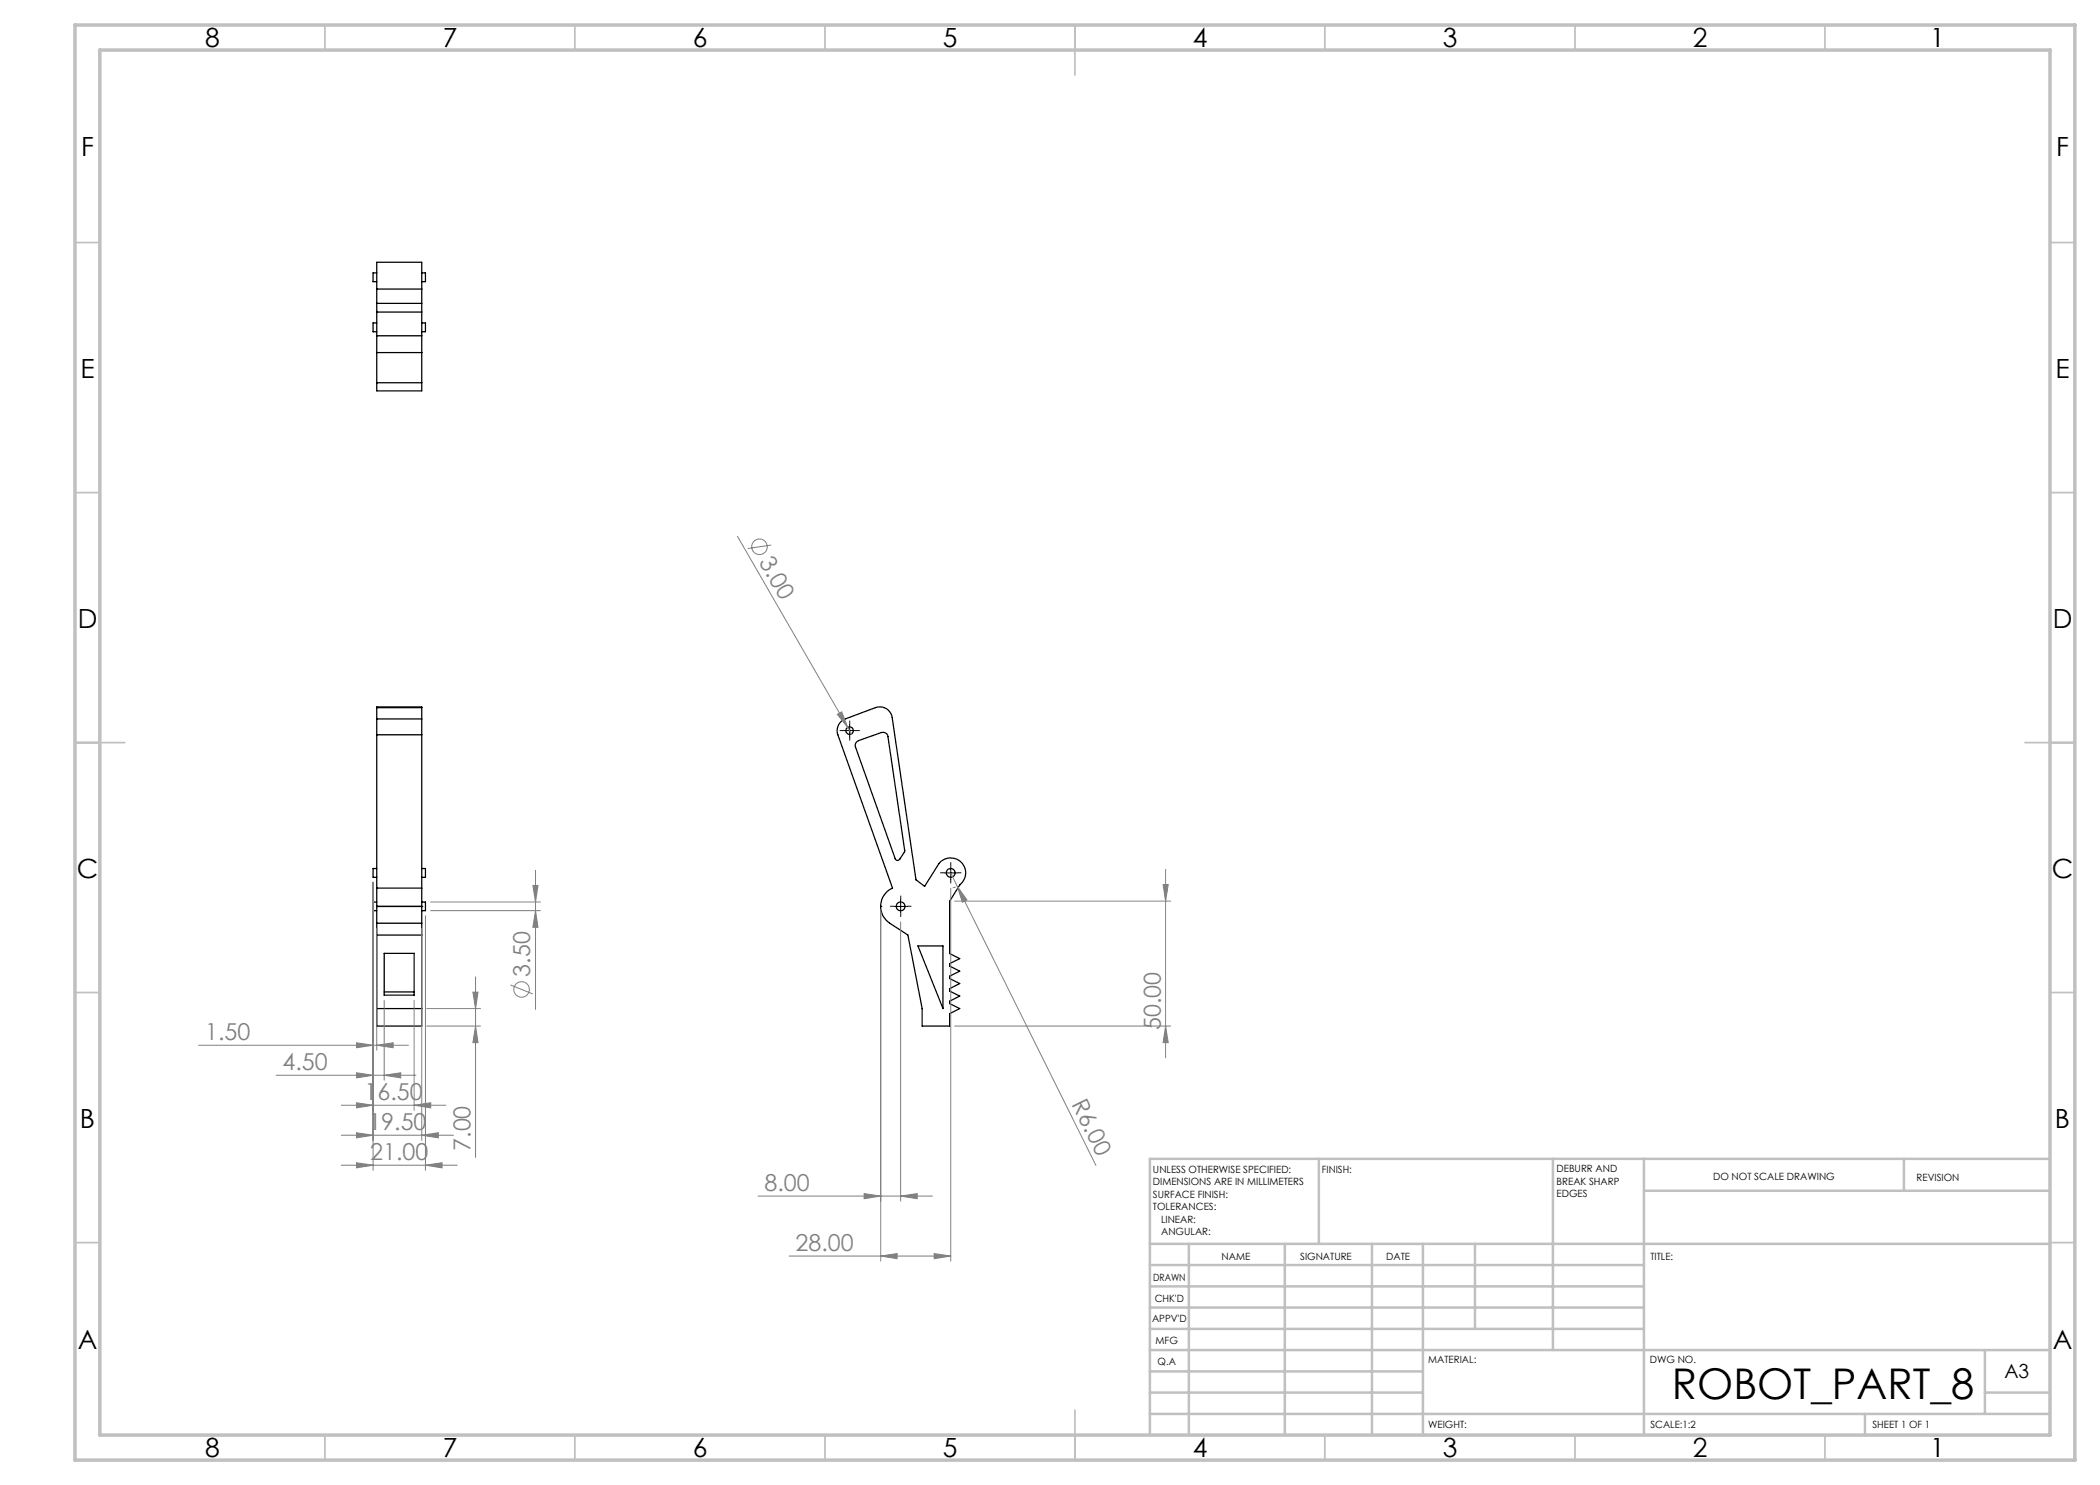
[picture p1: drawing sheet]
<svg xmlns="http://www.w3.org/2000/svg" width="420mm" height="297mm" viewBox="0 0 420 297" stroke-linecap="round" stroke-linejoin="round" font-family="sans-serif">
<g fill="none" stroke="#000" stroke-width=".25">
<path d="M75.4 57.8v-5.3h8.9v5.3M75.4 54.6h-.8v1.7h.8M75.4 57.8v9.4M75.4 57.8h8.9M84.3 54.6h.8v1.7h-.8M84.3 57.8v9.4M75.4 67.2v3.3M75.4 76.5v1.7h8.9v-1.7M75.4 64.6h-.8v1.8h.8M75.4 70.5v6M75.4 70.5h8.9M75.4 67.2h8.9"/>
<path d="M75.4 76.5h8.9M75.4 62.4h8.9M75.4 60.7h8.9M84.3 67.2v3.3M84.3 64.6h.8v1.8h-.8M84.3 70.5v6M75.4 143.8v3.2M75.4 141.5v-.1h8.9v.1M75.4 147h8.9M75.4 143.8h8.9M75.4 141.5v2.3M75.4 147v30.6"/>
<path d="M75.4 141.5h8.9M84.3 143.8v3.2M84.3 141.5v2.3M84.3 147v30.6M168.2 144.4l.9-.6 6-2.3a2.48 2.48 0 0 1 3.3 2l4.8 32.5 1.7 1.3 2.9-4.6a3 3 0 0 1 4.5-.2 3 3 0 0 1-.3 4.4l-2.1 3.3v10.5l2 1-2 1v.5l2 1-2 1v.5l2 1-2 1v.5l2 1-2 1v.5l2 1-2 1v2.5h-5.5v-3.5l-2.8-14.7-3.7-2.4a4 4 0 0 1 .6-7l-10.9-30.6a2.57 2.57 0 0 1 .6-2.6zM171.2 148.5l.5-.4 4.6-1.6a1.01 1.01 0 0 1 1.3 .8l3.3 22.8v.3l-.9 1.4a.5 .5 0 0 1-.5 .3 .5 .5 0 0 1-.5-.4l-7.9-22.3-.1-.4zM75.4 177.6v3.7M75.4 173.7h-.8v1.8h.8M75.4 177.6h8.9M84.3 177.6v3.7M84.3 173.7h.8v1.8h-.8M75.4 181.3h.1"/>
<path d="M75.4 181.3v3.3M75.4 180.4h-.8v1.7h.8M75.4 184.6v20.6h8.9v-20.6M75.4 181.3h8.9M75.4 184.6h8.9M75.4 187h8.9M76.8 190.7h6v8.3h-6zM76.8 198.4h6M84.3 181.3h.1M84.3 181.3v3.3M84.3 180.4h.8v1.7h-.8M176.1 181.3h.1"/>
<path d="M183.6 189.2h5v12.5zM75.4 201.7h8.9"/>
<circle cx="169.9" cy="146.1" r=".75"/>
<circle cx="190.1" cy="174.6" r=".87"/>
<circle cx="180.1" cy="181.3" r=".88"/>
</g>
<g fill="none" stroke="#808080" stroke-width=".2">
<path d="M147.5 107.3l22 38.2M154.3 109l-4.8 .7M167.5 142.9l.8-.5 1.2 3.1zM169.5 145.5l.8 1.3M74.6 176.5v57.6M106.6 177.1h1l-.5 3.3zM107.1 174.1v27.8M190.1 177.7v74.5M190.1 174.6l1.4 2.7M191.1 177.4l-.6 .1M191.5 177.3l1.9 2.7-.9 .4zM191.5 177.3l27.7 55.8"/>
<path d="M232.6 176.9h1l-.5 3.3zM233.1 173.9v37.7M75.4 185.6v24.4M84.3 185.6v42.5M85.1 183.2v50.9M86.1 180.4h22M86.1 182.1h22M94.6 198.4h1l-.5 3.3zM95.1 195.4v36.1M102.1 197l4.4 1.8M107.1 182.1l.5 3.4h-1zM176.1 182.3v69.9"/>
<path d="M180.1 184.4v55.8M190.9 180.2h43.2M39.7 209.1h42M55.2 215h28M71.3 208.6l3.3 .5-3.3 .4zM71.3 214.6l3.3 .4-3.3 .6zM75.4 209.1l3.2-.5v.9zM76.8 215l3.4-.4v1zM76.8 200.1v15.9M82.8 200.1v22M85.3 205.2h10.8M85.3 201.7h10.8"/>
<path d="M95.1 205.2l.5 3.3h-1zM190.9 205.2h43.2M233.1 205.2l.5 3.3h-1zM68.3 221h20.9M68.3 227h22.4M68.3 233h23.1M71.3 220.6l3.3 .4-3.3 .6zM71.3 226.6l3.3 .4-3.3 .6zM71.3 232.5l3.3 .5-3.3 .6zM82.8 221l3.3-.4v1zM84.3 227l3.4-.4v1zM85.1 233l3.3-.5v1.1z"/>
<path d="M151.6 239.2h34.9M172.8 238.7l3.3 .5-3.3 .5zM180.1 239.2l3.3-.5v1zM157.8 251.2h32.3M176.1 251.2l3.3-.5v1zM186.8 250.7l3.3 .5-3.3 .5z"/>
<circle cx="151.9" cy="109.4" r="1.55"/>
<circle cx="104.3" cy="197.9" r="1.55"/>
</g>
<path d="M168.7 146.1h-.8M169.9 144.9v-.8M169.9 147.4v.7M171.2 146.1h.7M188.9 174.6h-.9M190.1 173.3v-.9M190.1 175.8v.9M191.4 174.6h.9M178.9 181.3h-.9M180.1 180v-.9M180.1 182.5v.9M181.4 181.3h.9" fill="none" stroke="#000" stroke-width=".2" stroke-dasharray="15.2 1.3 1.3 1.3" stroke-linecap="butt"/>
<path d="M168.7 146.1h2.5M169.9 144.9v2.5M188.9 174.6h2.5M190.1 173.3v2.5M178.9 181.3h2.5M180.1 180v2.5" fill="none" stroke="#000" stroke-width=".2"/>
<g fill="none" stroke="#c0c0c0" stroke-width=".35">
<path d="M65 5v5M115 5v5M165 5v5M215 5v10M265 5v5M315 5v5M365 5v5M15 48.5h5M410 48.5h5M15 98.5h5M410 98.5h5M15 148.5h10"/>
<path d="M405 148.5h10M15 198.5h5M410 198.5h5M15 248.5h5M410 248.5h5M65 287v5M115 287v5M165 287v5M215 282v10M265 287v5M315 287v5M365 287v5"/>
</g>
<g fill="none" stroke="#c0c0c0" stroke-width=".5">
<path d="M263.8 231.8v17M310.6 231.8v38.2M328.8 231.8v55.2M328.8 238.2h81.2M380.8 231.8v6.4M410 231.8h-180v55.2M230 248.8h180M230 257.3h98.8M230 253h98.8M237.8 248.8v38.2M257 248.8v38.2M274.4 248.8v38.2"/>
<path d="M284.6 248.8v38.2M295 248.8v17M230 265.8h98.8M230 261.5h98.8M230 278.5h54.6M230 274.3h54.6M230 270h180M397 278.5h13M397 270v12.8M230 282.8h180M373 282.8v4.2"/>
</g>
<path d="M15 5h400v287h-400zM20 10h390v277h-390z" fill="none" stroke="#c0c0c0" stroke-width=".7"/>
<g fill="#808080">
<path d="M167.5 142.9l.8-.5 1.2 3.1z"/>
<path d="M191.5 177.3l1.9 2.7-.9 .4z"/>
<path d="M71.3 208.6l3.3 .5-3.3 .4zM75.4 209.1l3.2-.5v.9zM71.3 214.6l3.3 .4-3.3 .6zM76.8 215l3.4-.4v1zM71.3 220.6l3.3 .4-3.3 .6zM82.8 221l3.3-.4v1zM71.3 226.6l3.3 .4-3.3 .6zM84.3 227l3.4-.4v1zM71.3 232.5l3.3 .5-3.3 .6zM85.1 233l3.3-.5v1.1zM172.8 238.7l3.3 .5-3.3 .5zM180.1 239.2l3.3-.5v1zM176.1 251.2l3.3-.5v1zM186.8 250.7l3.3 .5-3.3 .5z"/>
<path d="M95.1 205.2l.5 3.3h-1zM94.6 198.4h1l-.5 3.3zM233.1 205.2l.5 3.3h-1zM232.6 176.9h1l-.5 3.3z"/>
<path d="M106.6 177.1h1l-.5 3.3zM107.1 182.1l.5 3.4h-1z"/>
</g>
<text font-size="8.5" x="334.4" y="279.7">ROBOT_PART_8</text>
<g font-size="5.3">
<text x="41" y="9.5">8</text>
<text x="88.5" y="9.5">7</text>
<text x="138.5" y="9.5">6</text>
<text x="188.5" y="9.5">5</text>
<text x="238.5" y="9.5">4</text>
<text x="288.5" y="9.5">3</text>
<text x="338.5" y="9.5">2</text>
<text x="386" y="9.5">1</text>
<text x="16.2" y="31.2">F</text>
<text x="411.2" y="31.2">F</text>
<text x="16.1" y="75.5">E</text>
<text x="411.1" y="75.5">E</text>
<text x="15.5" y="125.5">D</text>
<text x="410.5" y="125.5">D</text>
<text x="15.4" y="175.5">C</text>
<text x="410.4" y="175.5">C</text>
<text x="16" y="225.5">B</text>
<text x="411" y="225.5">B</text>
<text x="15.5" y="269.7">A</text>
<text x="410.5" y="269.7">A</text>
<text x="41" y="291.5">8</text>
<text x="88.5" y="291.5">7</text>
<text x="138.5" y="291.5">6</text>
<text x="188.5" y="291.5">5</text>
<text x="238.5" y="291.5">4</text>
<text x="288.5" y="291.5">3</text>
<text x="338.5" y="291.5">2</text>
<text x="386" y="291.5">1</text>
</g>
<g font-size="4.7" fill="#808080">
<text x="151.7" y="112.4" transform="rotate(60 151.7 112.4)">3.00</text>
<text x="106" y="195.3" transform="rotate(-90 106 195.3)">3.50</text>
<text x="41" y="208">1.50</text>
<text x="232.1" y="206" transform="rotate(-90 232.1 206)">50.00</text>
<text x="56.5" y="214">4.50</text>
<text x="72.9" y="220">16.50</text>
<text x="214.2" y="220.8" transform="rotate(64 214.2 220.8)">R6.00</text>
<text x="73.7" y="226">19.50</text>
<text x="74" y="232">21.00</text>
<text x="94.1" y="230.2" transform="rotate(-90 94.1 230.2)">7.00</text>
<text x="152.9" y="238.2">8.00</text>
<text x="159.1" y="250.2">28.00</text>
</g>
<text font-size="3.9" x="400.9" y="275.5">A3</text>
<g font-size="2">
<text x="230.6" y="234.6">UNLESS OTHERWISE SPECIFIED:</text>
<text x="230.6" y="237.1">DIMENSIONS ARE IN MILLIMETERS</text>
<text x="230.6" y="239.6">SURFACE FINISH:</text>
<text x="264.4" y="234.6">FINISH:</text>
<text x="311.3" y="234.5">DEBURR AND</text>
<text x="311.3" y="237">BREAK SHARP</text>
<text x="311.3" y="239.5">EDGES</text>
<text x="342.6" y="236">DO NOT SCALE DRAWING</text>
<text x="383.3" y="236.2">REVISION</text>
<text x="230.6" y="242.1">TOLERANCES:</text>
<text x="232.2" y="244.6">LINEAR:</text>
<text x="232.2" y="247.1">ANGULAR:</text>
<text x="244.3" y="252">NAME</text>
<text x="260" y="251.9">SIGNATURE</text>
<text x="277.2" y="251.9">DATE</text>
<text x="330.1" y="251.9">TITLE:</text>
<text x="230.6" y="256.1">DRAWN</text>
<text x="230.9" y="260.3">CHK'D</text>
<text x="230.4" y="264.4">APPV'D</text>
<text x="231.1" y="268.8">MFG</text>
<text x="231.5" y="273">Q.A</text>
<text x="285.6" y="272.5">MATERIAL:</text>
<text x="330" y="272.5">DWG NO.</text>
<text x="285.6" y="285.5">WEIGHT:</text>
<text x="330.1" y="285.6">SCALE:1:2</text>
<text x="374.5" y="285.6">SHEET 1 OF 1</text>
</g>
</svg>
